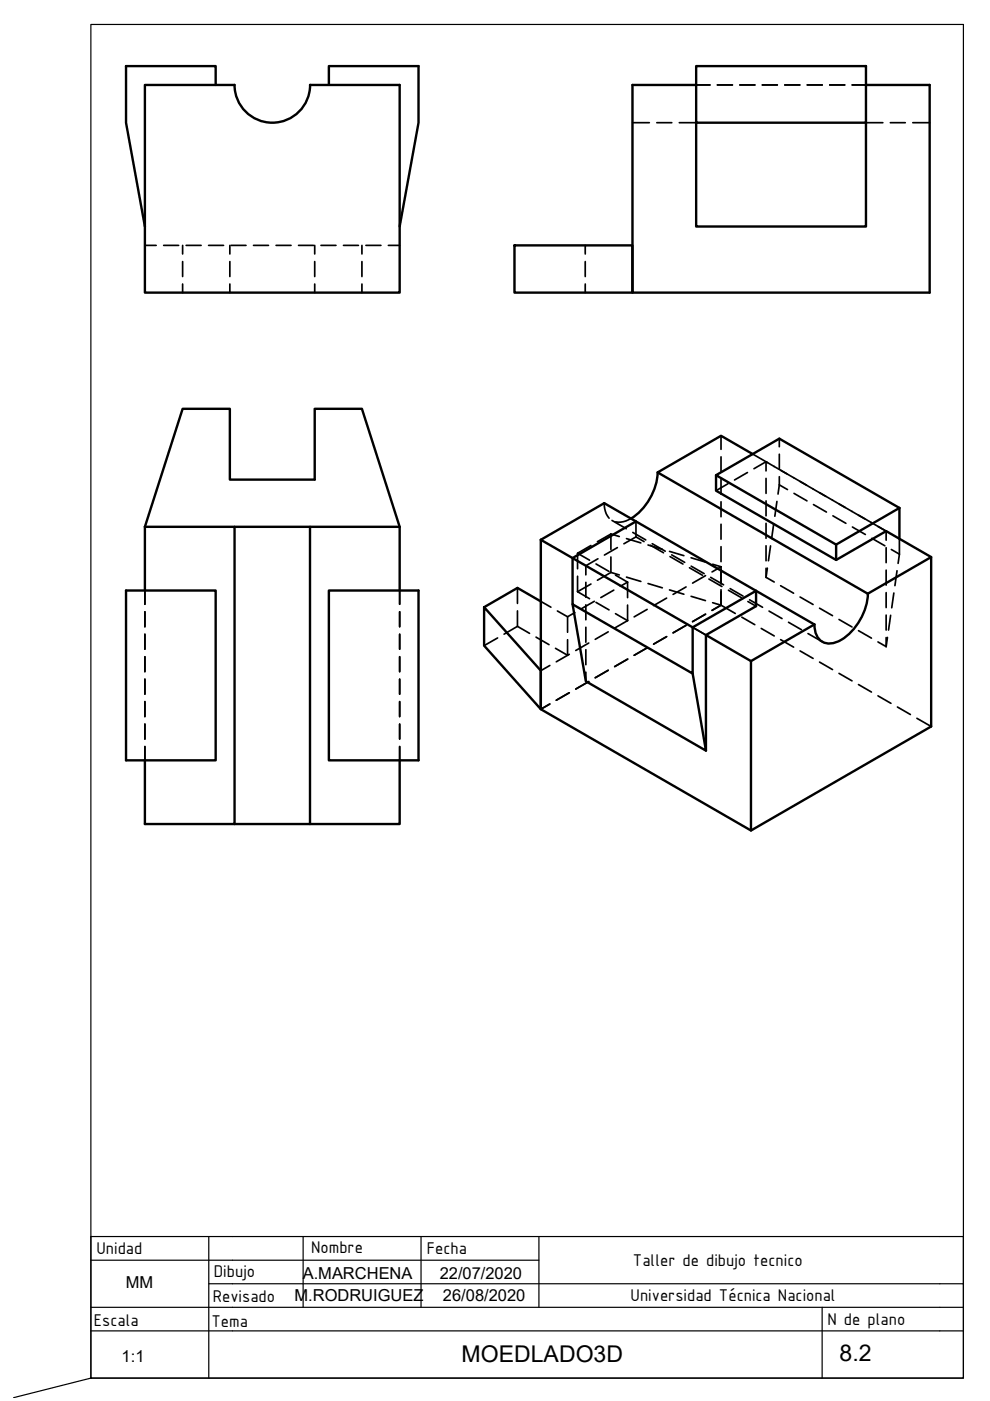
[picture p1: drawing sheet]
<svg xmlns="http://www.w3.org/2000/svg" width="210mm" height="297mm" viewBox="0 0 210 297" stroke-linecap="round" stroke-linejoin="round" font-family="sans-serif">
<!-- layer: MD_Visible -->
<g fill="none" stroke="#000" stroke-width=".51">
<path d="M30.7 18h19a8 8 0 0 0 8 8 8 8 0 0 0 8.1-8h18.9v44h-54zM45.7 18v-4h-19v12l4 22M69.7 18v-4h19v12l-4 22M147.6 18h-13.5v44h63v-44h-13.5M147.6 14h36v12h-36zM147.6 26v22h36v-22M109.1 52h25v10h-25zM159.6 96.3l-6.7-3.9-13.5 7.8 44.6 25.7 13.4-7.8-9.5-5.5-10.6 6.1-25.5-14.7v-3.2M30.7 111.7l8-25h10v15h18v-15h10l8 25M30.7 111.7h19M30.7 111.7v13.5M65.7 111.7h-16v63h-19v-13.5"/>
<path d="M114.7 114.4v36l44.5 25.7 38.2-22.1v-35.9M114.7 114.4l6.7 3.9 13.4-7.7 25.5 14.7v3.2l-10.6 6.1M121.4 118.3l25.5 14.7v9.8l-25.5-14.7zM134.8 110.6l-6.7-3.9-13.4 7.7M139.4 100.1a12.5 12.5 0 0 1-5.6 9.9M190.7 107.7l-25.5-14.7-13.4 7.8 25.5 14.7v3.2M190.7 107.7v6.5M190.7 107.7l-13.4 7.8M26.7 125.2h19v36h-19zM69.7 125.2h19v36h-19zM84.7 125.2v-13.5h-19v63h-16M102.6 128.7l12.1 13.5v8.2l-12.1-13.5z"/>
<path d="M114.7 127.5l-5-2.8-7.1 4M121.4 128.1l2.8 16.3 25.5 14.8-2.8-16.4M146.9 133l13.4-7.7 12.4 7.1-13.5 7.8M149.7 134.6l9.5 5.6M149.7 134.6v24.6M184 125.9a12.2 12.2 0 0 1-6.6 10.2 3.2 3.2 0 0 1-4.6-2.7l-.1-1M159.2 140.2v35.9M84.7 161.2v13.5h-19"/>
</g>
<!-- layer: MD_Oculto -->
<g fill="none" stroke="#000" stroke-width=".36">
<path d="M147.6 18h2.9M152.1 18h3.2M156.9 18h3.1M161.6 18h3.2M166.4 18h3.2M171.2 18h3.1M175.9 18h3.2M180.7 18h2.9M134.1 26h3.6M139.3 26h3.1M144 26h3.6M183.6 26h3.6"/>
<path d="M188.8 26h3.1M193.5 26h3.6M30.7 52h2.4M34.7 52h3.2M38.7 52v1.8M38.7 55.5v3.1M39.5 52h3.1M44.2 52h3.2M48.7 52v1.8M48.7 55.5v3.1M49 52h3.2M53.7 52h3.2"/>
<path d="M58.5 52h3.2M63.3 52h3.2M66.7 52v1.8M66.7 55.5v3.1M68.1 52h3.1M72.8 52h3.2M76.7 52v1.8M76.7 55.5v3.1M77.6 52h3.2M82.3 52h2.4M124.1 52v1.8M124.1 55.5v3.1"/>
<path d="M38.7 60.2v1.8M48.7 60.2v1.8M66.7 60.2v1.8M76.7 60.2v1.8M124.1 60.2v1.8M152.9 92.4v2.9M152.9 96.9v3.1M159.6 96.3l3.1 1.8M162.4 97.9v1.9M162.4 97.9l1.8 1M162.4 97.9l-2.5 1.5M164.1 98.9l23.8 13.7"/>
<path d="M165.2 93v1.7M165.2 96.3v3.2M122.5 117.3l2.5 1.5M122.5 117.3v3.3M125.3 115.7l-2.8 1.6M126.4 119.6l2.7 1.6M126.8 118.5l-2.6 1.5v1.9M128.1 106.7l.3 1.7 .7 1.5M129.5 113.2l-2.8 1.7M129.5 113.2v3.3M129.5 118.1v3.3M129.5 113.2l1.8 .5"/>
<path d="M129.8 110.3l3 1.8M130.9 116.1l-2.7 1.6M132.8 114.2l3.1 .9M133.8 109.9l-1.7 .7h-1.6M134.2 112.9l2.7 1.6M134.8 113.8l-2.5 1.5M134.8 113.8l1.8 1M134.8 110.6v3.2M137.4 115.5l3 1M137.9 115.6l2.8 1.6M138.3 115.3l2.7 1.6M142 116.9l3 .9"/>
<path d="M142.1 118l2.7 1.6M142.4 117.6l2.8 1.6M146.5 118.3l3.1 .9M151.1 119.6l1.8 .6M152.9 101.6v3.2M152.9 106.4v3.2M152.9 111.1v3.2M152.9 115.9v3.2M154.4 102.6l-2.6 1.4M158.5 100.2l-2.8 1.6M162.4 101.4v3.2M162.4 106.2v3.2"/>
<path d="M162.4 111v3.1M162.4 115.7v3.2M163.4 115.7l-.5 3.2M164 111l-.4 3.2M164.7 106.3l-.4 3.2M165.2 101.1v1.7M165.2 102.8l1.8 1M165.2 102.8l-.2 2M168.3 104.6l2.8 1.6M172.5 107l2.7 1.6M176.6 109.4l2.8 1.6M180.7 111.7l2.8 1.6"/>
<path d="M184.9 114.1l2.7 1.6M186.1 111.6l1.8 1M187.9 112.6v1.9M187.9 116.1v3.2M189 116.5l1.7 1M190.7 114.2v3.3M190.7 117.5l-.3 1.9M30.7 125.2v2.9M30.7 129.7v3.2M30.7 134.5v3.1M30.7 139.2v3.2M84.7 125.2v2.9"/>
<path d="M84.7 129.7v3.2M84.7 134.5v3.1M84.7 139.2v3.2M105.5 135.3l-2.9 1.6M109.7 132.8l-2.8 1.7M109.7 124.7v3.2M109.7 129.5v3.3M109.7 132.8l2.6 1.5M113.7 135.1l2.7 1.6M114.7 127.5l2.1 1.2M118.2 129.5l2.1 1.3M120.3 135.6v3.3l-2.5-1.4"/>
<path d="M120.3 130.8v3.2M120.7 138.7l-2.8 1.6M121.9 129.9l-1.6 .9M122.5 125.5l2.5 1.4M122.5 122.2v3.3M124.2 123.5v3.1M124.2 128.2v3.2M124.2 133v3.2M124.2 137.8v3.1M124.8 136.3l-2.7 1.6M125.3 123.8l-2.8 1.7M126 127.5l-2.7 1.6"/>
<path d="M126.4 127.7l2.7 1.6M129 134l-2.8 1.6M129.5 121.4l-2.8 1.6M129.5 121.4l1.8 .5M130.1 125.1l-2.7 1.6M130.5 121.9l2.6 1.5M132.8 122.4l3.1 .9M133.1 128.3v3.3l-2.6-1.5M133.1 123.4v3.3M133.1 123.4l-1.6 .9M133.1 139.7l-2.8 1.6M133.1 131.6l-2.8 1.6"/>
<path d="M137.2 137.4l-2.7 1.5M137.2 129.2l-2.7 1.6M137.4 123.7l3 .9M141.3 135l-2.7 1.6M141.3 126.8l-2.7 1.6M142 125.1l3 .9M145.5 132.6l-2.8 1.6M145.5 124.4l-2.8 1.6M146.2 120.4l2.7 1.6M146.5 126.4l3.1 .9M146.5 120l2.8 1.6M146.9 133l2.8 1.6"/>
<path d="M149.6 130.2l-2.8 1.6M149.6 122l-2.8 1.6M150.3 122.8l2.8 1.6M150.7 122.4l2.7 1.6M151.1 127.8l1.8 .5M152.9 128.3l-1.9 1.1M152.9 128.3l3 1.8M152.9 120.2v3.6M152.9 125v3.3M152.9 120.2l-1.9 1.1M154.4 125.1l2.8 1.6M154.8 124.8l2.8 1.6"/>
<path d="M157.3 130.9l2.7 1.5M158.6 127.5l1.7 1M158.9 127.2l2.8 1.6M161.4 133.2l2.8 1.6M162.4 122.4l1.8 1M162.4 120.5v1.9M162.7 120.5l-.3 1.9M163.1 129.6l2.7 1.5M165.5 135.6l2.8 1.6M165.5 124.2l2.8 1.6M167.2 131.9l2.7 1.6M169.6 138l2.8 1.6"/>
<path d="M169.6 126.6l2.8 1.6M171.3 134.3l3 1.8M173.8 128.9l2.7 1.6M177.9 131.3l2.7 1.6M182 133.7l2.8 1.6M186.1 136.1l1.8 1M187.9 120.9v3.2M187.9 125.6v3.2M187.9 130.4v3.2M187.9 135.2v1.9M188.2 135.1l-.3 2M188.8 130.5l-.4 3.1"/>
<path d="M189.5 125.7l-.4 3.2M190.2 121l-.5 3.2M30.7 144v3.2M30.7 148.8v3.1M30.7 153.5v3.2M30.7 158.3v2.9M84.7 144v3.2M84.7 148.8v3.1M84.7 153.5v3.2M84.7 158.3v2.9M116.6 149.3l-1.9 1.1M116.6 141.1l-1.9 1.1"/>
<path d="M120.7 146.9l-2.8 1.6M124.2 142.5v1.9M124.8 144.5l-2.7 1.6M129 142.1l-2.8 1.6M173.8 140.4l2.7 1.6M177.9 142.8l2.7 1.6M182 145.1l2.8 1.6M186.1 147.5l2.8 1.6M190.3 149.9l2.7 1.6M194.4 152.3l3 1.7"/>
</g>
<!-- layer: 0 -->
<path d="M19.3 267.2h95M19.3 277.2h180M44.3 272.2h155M44.3 262.2v30M64.3 262.2v15M89.3 262.2v15M114.3 262.2v15M199.3 262.2h-180v30l-16.4 4.1M19.3 282.2h180" fill="none" stroke="#000" stroke-width=".25"/>
<!-- layer: Cotas -->
<path d="M19.3 5.2h185v287h-185z" fill="none" stroke="#000" stroke-width=".25"/>
<!-- layer: CajetinLine -->
<path d="M174.3 277.2v15M199.3 272.2h5v20h-185M199.3 262.2h5v10M199.3 277.2h5M199.3 282.2h5" fill="none" stroke="#000" stroke-width=".25"/>
<g font-size="4.9">
<text x="97.9" y="288.8">MOEDLADO3D</text>
<text x="178" y="288.5">8.2</text>
</g>
<g font-size="3.9">
<text x="20.5" y="265.8">Unidad</text>
<text x="66" y="265.6">Nombre</text>
<text x="90.5" y="265.9">Fecha</text>
<text x="134.2" y="268.4">Taller de dibujo tecnico</text>
<text x="45.3" y="270.7">Dibujo</text>
<text x="133.7" y="275.9">Universidad Técnica Nacional</text>
<text x="19.9" y="281.1">Escala</text>
<text x="44.8" y="281.3">Tema</text>
<text x="45.1" y="276.1">Revisado</text>
<text x="175.4" y="280.9">N de plano</text>
</g>
<g font-size="3.5">
<text x="26.7" y="273.2">MM</text>
<text x="62.4" y="275.8">M.RODRUIGUEZ</text>
<text x="64.2" y="271.1">A.MARCHENA</text>
<text x="93.2" y="271.1">22/07/2020</text>
<text x="93.9" y="275.9">26/08/2020</text>
<text x="25.8" y="288.8">1:1</text>
</g>
</svg>
